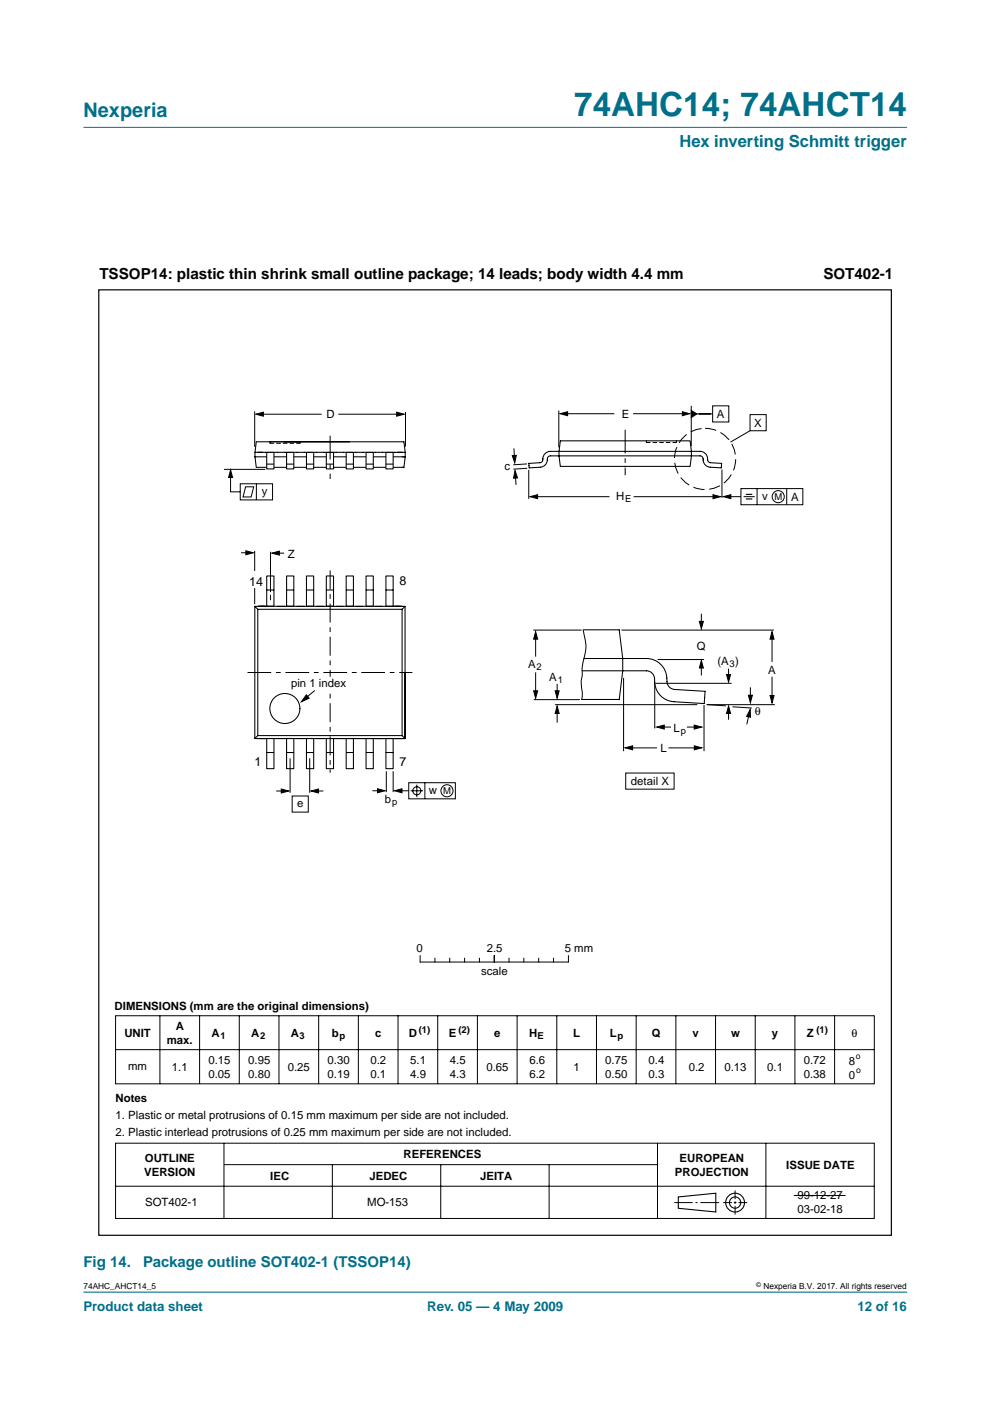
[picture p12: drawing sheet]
<svg xmlns="http://www.w3.org/2000/svg" width="210mm" height="297mm" viewBox="0 0 210 297" stroke-linecap="round" stroke-linejoin="round" font-family="sans-serif">
<path d="M192.3 273.9h-174.6" fill="none" stroke="#00708a" stroke-width=".21"/>
<path d="M17.7 27h174.6z" fill="#00708a" stroke="#00708a" stroke-width=".21"/>
<g fill="none" stroke="#000" stroke-width=".21">
<path d="M47.5 99.5h8.7M54 87.2v7.5M55.2 87.8h13M57.2 93.7v.3M63.6 93.7v.3M71.7 87.8h13.1M86 87.3v7.4M109 95.1l.1 2.5M111.7 98.4l-2.9 .1M111.8 99.3l-2.9 .2M112.1 99.6v6.2M118.5 87v7.9"/>
<path d="M119.5 87.7h10.7M134.2 87.7h11.3M137 93.5v.3M143.4 93.5v.3M146.6 86v8.6M147.1 87.8h4M151.1 86h3.4v3.5h-3.4zM153.1 99.6v6M159 87.9h3.4v3.4h-3.4zM159 91.3l-4.1 2.4M48.9 100.3v4h2M50.9 102.6h6.9v3.4h-6.9z"/>
<path d="M51.1 117.2h2M52.1 103.2h1.7l-.6 2.2h-1.7zM54 116.8v4.2M54.4 102.6v3.4M57.4 117v8.5M58.2 117.3h2M109.2 100.3l.2 2.5M113.2 105.3h16M134.3 105.3h17.5M154.3 105.3h2.8M157.1 103.6h13.1v3.4h-13.1zM157.7 105.3h2.3"/>
<path d="M160.5 103.6v3.4M166.8 103.6v3.4M54 124.7v3.4M57.4 126.1v1.1M113.1 133.6h10.2M113.6 134.5v4.7M123.7 133.6a10 10 0 0 1-.1 6.7l-.2 1.4 .1 1.3a8.1 8.1 0 0 0 0 4.1l-.2 1.2M131.8 133.6h32.3M139.4 139.8h9.9M148.7 130.1v2.4M163.7 135v5.3M66.7 146.4l-2.4 2.1"/>
<path d="M113.2 148.3h9.8M113.6 142.6v4.7M117.7 149.4h30.1M118.1 145v2.6M118.1 150.7v2.5M132.2 143.7v15.6M133.2 158.6h6.1M138.8 144.9v9.5M139 144.9h16.1M140.2 154.2h2.1M141.7 158.6h6.3M145.6 154.2h2.1"/>
<path d="M148.7 140.8v2.4M149.3 149.5v9.8M149.8 149.4l4.1 .3M149.9 149.4h14.4M154.5 150.7v1.9M154.5 141.8v1.9M155.3 149.9l4.1 .2M158.9 151l-.6 2.6M159.1 145.7v2.6M163.7 143.5v4.5M58.6 167.7h1.9M61.5 160.8v7.3"/>
<path d="M61.9 168.8h3.5v3.4h-3.5zM65.7 160.8v7.3M66.8 167.7h1.7M79 167.7h1.8M81.9 163.5v4.4M83.4 163.5v4.4M84.5 167.7h2.2M86.7 165.9h9.8v3.5h-9.8zM87.1 167.7h2.6M88.4 166.4v2.6M90.1 165.9v3.5M132.7 163.9h10.2v3.4h-10.2z"/>
<path d="M24.5 215.4h160.9v14.4h-160.9zM33.9 215.4v14.4M42.3 215.4v14.4M50.7 215.4v14.4M59.1 215.4v14.4M67.6 215.4v14.4M76 215.4v14.4M84.4 215.3v14.5M89.1 202.6v1.4M89.1 204h31.3M92.2 203.2v.8M92.8 215.4v14.4"/>
<path d="M95.4 203.2v.8M98.5 203.2v.8M101.2 215.4v14.4M101.7 203.2v.8M104.8 202.6v1.4M107.9 203.2v.8M109.6 215.4v14.4M111.1 203.2v.8M114.2 203.2v.8M117.4 203.2v.8M118.1 215.4v14.4M120.5 202.6v1.4"/>
<path d="M126.5 215.4v14.4M134.9 215.4v14.4M143.3 215.4v14.4M151.7 215.4v14.4M160.1 215.3v14.5M168.5 215.4v14.4M177 215.4v14.4M24.5 222.5h160.9M24.5 242.4h160.9v15.9h-160.9zM24.5 251.5h160.9M47.5 242.4v15.9M47.5 246.9h91.8"/>
<path d="M70.5 246.9v11.4M93.4 246.9v11.4M116.4 246.9v11.4M139.4 242.4v15.9M143 255h3.9M147.5 255h.4M148.5 255h4M153.3 255h1.9M155.6 255h.5M155.9 252.4v1.9M155.9 254.7v.5M155.9 255.7v1.8"/>
<path d="M156.6 255h1.8M162.4 242.4v15.9M168.3 253.5h11"/>
<circle cx="165" cy="105.3" r="1.28"/>
<circle cx="88.4" cy="167.7" r=".86"/>
<circle cx="94.8" cy="167.7" r="1.28"/>
</g>
<g fill="none" stroke="#000" stroke-width=".23">
<path d="M143.8 253.8l8-.8v4l-8-.8z"/>
<circle cx="155.9" cy="255" r="1.99"/>
<circle cx="155.9" cy="255" r="1.2"/>
</g>
<g fill="#000" stroke="#000" stroke-width=".21">
<path d="M54.2 87.8l1.6-.4v.8zM84.1 87.4l1.6 .4-1.6 .4zM108.6 96.6l.9-.1-.4 1.7zM118.8 87.7l1.6-.4v.8zM144.7 87.3l1.5 .4-1.5 .4zM146.6 87l1.1 .8-1.1 .7zM48.9 99.6l.4 1.6h-.8zM52.1 116.8l1.6 .4-1.6 .4zM57.6 117.3l1.6-.5v.9zM109.2 99.8l.5 1.5-.8 .1zM112.4 105.3l1.6-.4v.8zM151.2 104.9l1.6 .4-1.6 .4z"/>
<path d="M153.4 105.3l1.6-.4v.8zM113.6 133.9l.4 1.6h-.9zM148.3 131.7h.8l-.4 1.6zM163.7 133.9l.4 1.6h-.8zM65 147.3l.5 .7-1.6 .8zM113.1 146.5h.9l-.4 1.6zM118.1 149.7l.5 1.6h-.9zM117.7 146.5h.9l-.5 1.6zM132.5 158.6l1.6-.5v.9zM139.3 154.2l1.5-.5v.9zM147.2 153.7l1.6 .5-1.6 .4zM147.2 158.1l1.6 .5-1.6 .4z"/>
<path d="M148.7 140l.4 1.6h-.8zM154.5 149.7l.4 1.6h-.9zM154 143h.9l-.4 1.6zM159.1 150.4v1.7l-.8-.2zM158.7 147.4h.8l-.4 1.6zM163.3 147.5h.8l-.4 1.5zM59.6 167.3l1.6 .4-1.6 .4zM66 167.7l1.5-.4v.8zM80 167.2l1.6 .5-1.6 .4zM83.6 167.7l1.6-.5v.9z"/>
</g>
<path d="M132.5 91.1v9.7M52.5 142.6h34.9" fill="none" stroke="#000" stroke-width=".21" stroke-dasharray="5 1 1 1" stroke-linecap="butt"/>
<path d="M70 120.9v42.9" fill="none" stroke="#000" stroke-width=".21" stroke-dasharray="4 1 1 1" stroke-linecap="butt"/>
<path d="M158.1 104.8h1.4M158.1 105.8h1.4" fill="none" stroke="#000" stroke-width=".24"/>
<circle cx="149.5" cy="97.3" r="6.5" fill="none" stroke="#000" stroke-width=".21" stroke-dasharray="2.4 1" stroke-linecap="butt"/>
<path d="M20.9 61.5h168.1v200.4h-168.1z" fill="none" stroke="#000" stroke-width=".25"/>
<g fill="none" stroke="#000" stroke-width=".22">
<path d="M54.1 96.9l.2 2.2h31.3l.3-2.2M54.1 96.9h31.8M54.1 95.9v1M54.7 95.9h31.2M55.7 95.9h-1.6l.2-2.2h31.3l.3 2.2M85.9 95.9v1M112.1 98.2l2.4-.1a.7 .7 0 0 0 .6-.9 1.59 1.59 0 0 1 1.6-1.5h31.7a1.76 1.76 0 0 1 1.7 2l.5 .4 2.4 .1-.1 1-2.3-.1a1.77 1.77 0 0 1-1.6-2.1l-.6-.3h-31.7a.7 .7 0 0 0-.7 .8 1.58 1.58 0 0 1-1.5 1.6l-2.3 .1zM118.8 93.5h27.5l.3 2.2-.3 3.2h-27.5l-.3-2.2zM54 128.6v28M54 128.6l.7 .6M56.6 122.1h1.5v6.4h-1.5zM56.6 125.1h1.4"/>
<path d="M60.8 122.1h1.5v6.4h-1.5zM60.8 125.1h1.4M65 122.1h1.5v6.4h-1.5zM65 125.1h1.5M69.2 122.1h1.5v6.4h-1.5zM69.2 125.1h1.5M73.4 122.1h1.5v6.4h-1.5zM73.4 125.1h1.5M77.6 122.1h1.5v6.4h-1.5zM77.7 125.1h1.4M81.8 122.1h1.6v6.4h-1.6zM81.9 125.1h1.4"/>
<path d="M85.3 129.2h-30.6v26.8M85.3 129.2v26.8M85.9 128.6h-31.9M85.9 128.6l-.6 .6M85.9 128.6v28h-31.9M123.6 133.5h7.7l.7 6.1v2.6l-.7 6.1h-8M123.8 139.6h13.2a4.6 4.6 0 0 1 4.5 5.3 1.71 1.71 0 0 0 1.5 1.3l6.5 .4-.2 2.6-6.4-.4a4.4 4.4 0 0 1-4.1-4.9 1.73 1.73 0 0 0-1.8-1.7h-13.6M54.7 156h30.6M54.7 156l-.7 .6M56.6 156.6h1.5v6.4h-1.5zM56.6 159.5h1.4M60.8 156.6h1.5v6.4h-1.5z"/>
<path d="M60.8 159.5h1.4M65 156.6h1.5v6.4h-1.5zM65 159.5h1.5M69.2 156.6h1.5v6.4h-1.5zM69.2 159.5h1.5M73.4 156.6h1.5v6.4h-1.5zM73.4 159.5h1.5M77.6 156.6h1.5v6.4h-1.5zM77.7 159.5h1.4M81.8 156.6h1.6v6.4h-1.6zM81.9 159.5h1.4M85.3 156l.6 .6h-15.9"/>
<circle cx="60.4" cy="150.2" r="3.2"/>
</g>
<path d="M57.2 94h6.4M137 93.8h6.4" fill="none" stroke="#000" stroke-width=".21" stroke-dasharray=".8 .6"/>
<path d="M69.5 143.6h.9v2.5h-.9z" fill="#fff" stroke="#fff" stroke-width=".21"/>
<g fill="#fff" stroke="#000" stroke-width=".22">
<path d="M56.6 95.9h1.5v3.5h-1.5z"/>
<path d="M81.8 95.9h1.6v3.5h-1.6z"/>
<path d="M77.6 95.9h1.5v3.5h-1.5z"/>
<path d="M73.4 95.9h1.5v3.5h-1.5z"/>
<path d="M69.2 95.9h1.5v3.5h-1.5z"/>
<path d="M65 95.9h1.5v3.5h-1.5z"/>
<path d="M60.8 95.9h1.5v3.5h-1.5z"/>
</g>
<path d="M70 92.4v9.2" fill="none" stroke="#000" stroke-width=".21" stroke-dasharray="5 1 1 1" stroke-linecap="butt"/>
<path d="M56.6 98.4h1.4M60.8 98.4h1.4M65 98.4h1.5M69.2 98.4h1.5M73.4 98.4h1.5M77.7 98.4h1.4M81.9 98.4h1.4" fill="none" stroke="#000" stroke-width=".22"/>
<text font-size="7.1" fill="#00708a" x="121.7" y="24.7">74AHC14; 74AHCT14</text>
<text font-size="4.2" fill="#00708a" x="17.7" y="24.9">Nexperia</text>
<text font-size="3.5" fill="#00708a" x="144.1" y="31.1">Hex inverting Schmitt trigger</text>
<g font-size="3.2">
<text x="21.1" y="59.1">TSSOP14: plastic thin shrink small outline package; 14 leads; body width 4.4 mm</text>
<text x="174.6" y="59.1">SOT402-1</text>
</g>
<g font-size="3.2" fill="#00708a">
<text x="17.7" y="268.7">Fig 14.</text>
<text x="30.4" y="268.7">Package outline SOT402-1 (TSSOP14)</text>
</g>
<g font-size="2.8" fill="#00708a">
<text x="17.7" y="278">Product data sheet</text>
<text x="90.6" y="278">Rev. 05 — 4 May 2009</text>
<text x="181.8" y="278">12 of 16</text>
</g>
<g font-size="2.7">
<text x="52.9" y="124.2">14</text>
<text x="84.7" y="124.1">8</text>
<text x="53.9" y="162.5">1</text>
<text x="84.7" y="162.5">7</text>
</g>
<g font-size="2.4">
<text x="69.2" y="88.7">D</text>
<text x="131.9" y="88.6">E</text>
<text x="152" y="88.6">A</text>
<text x="159.9" y="90.5">X</text>
<text x="107" y="99.7">c</text>
<text x="55.5" y="105">y</text>
<text x="130.7" y="105.9">H</text>
<text x="161.6" y="106">v</text>
<text x="167.7" y="106.2">A</text>
<text x="61.1" y="118.3">Z</text>
<text x="147.7" y="137.7">Q</text>
<text x="112" y="141.6">A</text>
<text x="152.1" y="141">(A )</text>
<text x="162.9" y="142.9">A</text>
<text x="61.7" y="145.7">pin 1 index</text>
<text x="116.4" y="144.3">A</text>
<text x="142.8" y="155.2">L</text>
<text x="160.1" y="151.6">θ</text>
<text x="140" y="159.4">L</text>
<text x="133.8" y="166.5">detail X</text>
<text x="63" y="171.2">e</text>
<text x="81.6" y="170.3">b</text>
<text x="91" y="168.4">w</text>
<text x="88.3" y="201.9">0</text>
<text x="103.2" y="201.9">2.5</text>
<text x="119.7" y="201.9">5 mm</text>
<text x="102" y="206.6">scale</text>
<text x="24.3" y="214.2">DIMENSIONS (mm are the original dimensions)</text>
<text x="26.4" y="219.9">UNIT</text>
<text x="35.4" y="221.3">max.</text>
<text x="37.3" y="218.4">A</text>
<text x="44.9" y="219.9">A</text>
<text x="53.3" y="219.9">A</text>
<text x="61.7" y="219.9">A</text>
<text x="70.4" y="219.9">b</text>
<text x="79.5" y="219.9">c</text>
<text x="86.7" y="219.9">D</text>
<text x="95.1" y="219.9">E</text>
<text x="104.8" y="219.9">e</text>
<text x="112.2" y="219.9">H</text>
<text x="121.5" y="219.9">L</text>
<text x="129.3" y="219.9">L</text>
<text x="138.2" y="219.9">Q</text>
<text x="146.9" y="219.9">v</text>
<text x="155" y="219.9">w</text>
<text x="163.7" y="219.9">y</text>
<text x="171.1" y="219.9">Z</text>
<text x="180.5" y="219.9">θ</text>
<text x="27.2" y="226.8">mm</text>
<text x="36.5" y="227">1.1</text>
<text x="44.2" y="225.6">0.15</text>
<text x="52.6" y="225.6">0.95</text>
<text x="61" y="227.1">0.25</text>
<text x="69.5" y="225.6">0.30</text>
<text x="78.6" y="225.6">0.2</text>
<text x="87" y="225.6">5.1</text>
<text x="95.4" y="225.6">4.5</text>
<text x="103.1" y="227">0.65</text>
<text x="112.2" y="225.6">6.6</text>
<text x="121.6" y="227">1</text>
<text x="128.3" y="225.6">0.75</text>
<text x="137.5" y="225.6">0.4</text>
<text x="146" y="227">0.2</text>
<text x="153.6" y="227">0.13</text>
<text x="162.7" y="227">0.1</text>
<text x="170.4" y="225.6">0.72</text>
<text x="180" y="225.8">8</text>
<text x="24.5" y="233.6">Notes</text>
<text x="44.2" y="228.5">0.05</text>
<text x="52.6" y="228.5">0.80</text>
<text x="69.5" y="228.5">0.19</text>
<text x="78.6" y="228.5">0.1</text>
<text x="87" y="228.5">4.9</text>
<text x="95.4" y="228.5">4.3</text>
<text x="112.2" y="228.5">6.2</text>
<text x="128.3" y="228.5">0.50</text>
<text x="137.5" y="228.5">0.3</text>
<text x="170.4" y="228.5">0.38</text>
<text x="180" y="228.7">0</text>
<text x="24.5" y="237.3">1. Plastic or metal protrusions of 0.15 mm maximum per side are not included.</text>
<text x="24.5" y="240.9">2. Plastic interlead protrusions of 0.25 mm maximum per side are not included.</text>
<text x="85.6" y="245.6">REFERENCES</text>
<text x="30.6" y="249.3">VERSION</text>
<text x="30.7" y="246.3">OUTLINE</text>
<text x="57.3" y="250.2">IEC</text>
<text x="78.3" y="250.2">JEDEC</text>
<text x="101.8" y="250.2">JEITA</text>
<text x="143.1" y="249.3">PROJECTION</text>
<text x="144.1" y="246.3">EUROPEAN</text>
<text x="166.7" y="247.8">ISSUE DATE</text>
<text x="30.8" y="255.8">SOT402-1</text>
<text x="77.9" y="255.8">MO-153</text>
<text x="169.1" y="254.3">99-12-27</text>
<text x="169.1" y="257.2">03-02-18</text>
</g>
<g font-size="2">
<text x="132.6" y="106.4">E</text>
<text x="164.2" y="106">M</text>
<text x="113.8" y="142">2</text>
<text x="154.7" y="141.5">3</text>
<text x="118.2" y="144.8">1</text>
<text x="144.4" y="155.6">p</text>
<text x="83.1" y="170.8">p</text>
<text x="94" y="168.4">M</text>
<text x="46.7" y="220.3">1</text>
<text x="55.1" y="220.3">2</text>
<text x="63.5" y="220.3">3</text>
<text x="71.9" y="220.3">p</text>
<text x="88.8" y="218.9">(1)</text>
<text x="97.2" y="218.9">(2)</text>
<text x="113.9" y="220.3">E</text>
<text x="130.9" y="220.3">p</text>
<text x="173.1" y="218.9">(1)</text>
</g>
<g font-size="1.8">
<text x="181.4" y="224.6">o</text>
<text x="181.5" y="227.5">o</text>
<text x="17.7" y="273.4">74AHC_AHCT14_5</text>
<text x="161.9" y="273.4">Nexperia B.V. 2017. All rights reserved</text>
</g>
<text font-size="1.4" x="160.4" y="272.9">©</text>
</svg>
